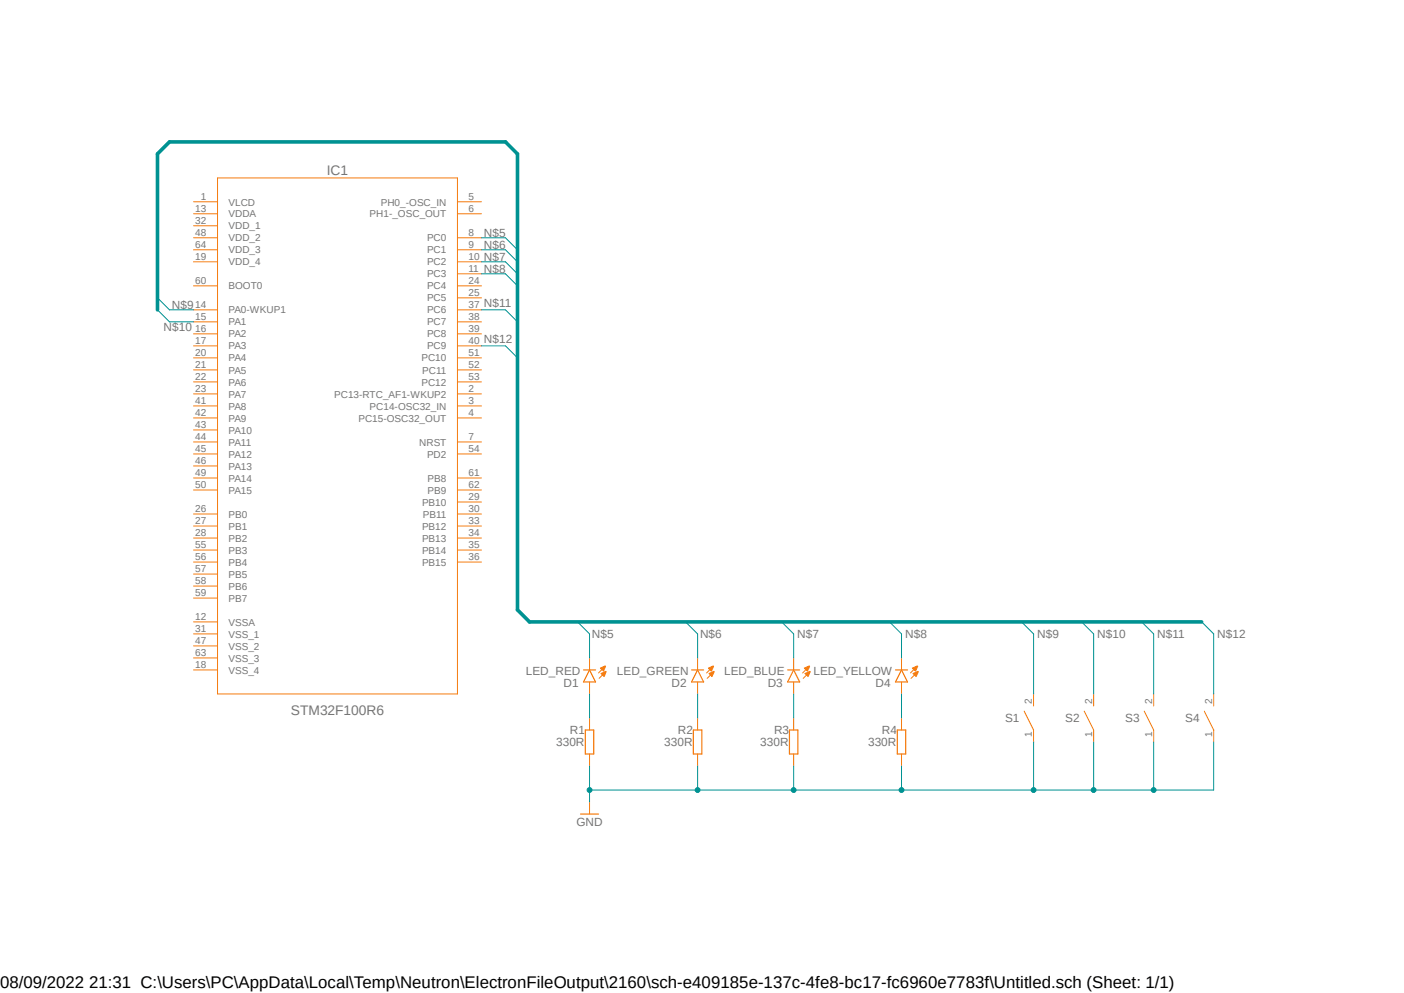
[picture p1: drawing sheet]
<svg xmlns="http://www.w3.org/2000/svg" width="297mm" height="210mm" viewBox="0 0 297 210" stroke-linecap="round" stroke-linejoin="round" font-family="sans-serif">
<path d="M32.8 29.5l231.4 145.8M264.2 29.5l-231.4 145.8" fill="none" stroke="#fff" stroke-width=".21"/>
<path d="M123.4 141.7h2.6M124.7 141.7l1.3 2.5h-2.6z" fill="none" stroke="#f57c10" stroke-width=".25"/>
<path d="M124.7 139.1v2.6M124.7 144.2v2.6M128 140.9l-1.4 1.4M128.1 142.1l-1.4 1.4" fill="none" stroke="#f57c10" stroke-width=".21"/>
<path d="M127.1 142.5l1-.5 .1 .1-.4 1z" fill-rule="evenodd" fill="#f57c10"/>
<path d="M127.1 142.5l1-.5 .1 .1-.4 1z" fill="none" stroke="#f57c10" stroke-width=".21"/>
<path d="M127 141.3l1-.5 .1 .1-.4 1z" fill-rule="evenodd" fill="#f57c10"/>
<path d="M147.6 139.1v2.6M124.7 151.8v2.6M124.7 159.5v2.5M127 141.3l1-.5 .1 .1-.4 1zM147.6 144.2v2.6M150.9 140.9l-1.4 1.4M151 142.1l-1.4 1.4" fill="none" stroke="#f57c10" stroke-width=".21"/>
<path d="M123.8 154.4h1.8v5.1h-1.8zM146.3 141.7h2.5M147.6 141.7l1.2 2.5h-2.5z" fill="none" stroke="#f57c10" stroke-width=".25"/>
<path d="M150 142.5l1-.5 .1 .1-.5 1z" fill-rule="evenodd" fill="#f57c10"/>
<path d="M150 142.5l1-.5 .1 .1-.5 1z" fill="none" stroke="#f57c10" stroke-width=".21"/>
<path d="M149.9 141.3l1-.5 .1 .1-.5 1z" fill-rule="evenodd" fill="#f57c10"/>
<path d="M167.9 139.1v2.6M149.9 141.3l1-.5 .1 .1-.5 1zM167.9 144.2v2.6M171.2 140.9l-1.4 1.4M171.3 142.1l-1.4 1.4" fill="none" stroke="#f57c10" stroke-width=".21"/>
<path d="M166.6 141.7h2.6M167.9 141.7l1.3 2.5h-2.6z" fill="none" stroke="#f57c10" stroke-width=".25"/>
<path d="M170.3 142.5l1-.5 .1 .1-.5 1z" fill-rule="evenodd" fill="#f57c10"/>
<path d="M170.3 142.5l1-.5 .1 .1-.5 1z" fill="none" stroke="#f57c10" stroke-width=".21"/>
<path d="M170.1 141.3l1.1-.5 .1 .1-.5 1z" fill-rule="evenodd" fill="#f57c10"/>
<path d="M190.7 139.1v2.6M170.1 141.3l1.1-.5 .1 .1-.5 1zM190.7 144.2v2.6M194 140.9l-1.4 1.4M194.1 142.1l-1.4 1.4" fill="none" stroke="#f57c10" stroke-width=".21"/>
<path d="M189.4 141.7h2.6M190.7 141.7l1.3 2.5h-2.6z" fill="none" stroke="#f57c10" stroke-width=".25"/>
<path d="M193.1 142.5l1.1-.5 .1 .1-.5 1z" fill-rule="evenodd" fill="#f57c10"/>
<path d="M193.1 142.5l1.1-.5 .1 .1-.5 1z" fill="none" stroke="#f57c10" stroke-width=".21"/>
<path d="M193 141.3l1.1-.5v.1l-.4 1z" fill-rule="evenodd" fill="#f57c10"/>
<g fill="none" stroke="#f57c10" stroke-width=".21">
<path d="M46 37.6h50.8v109.2h-50.8zM40.9 42.7h5.1M40.9 45.2h5.1M40.9 47.8h5.1M40.9 50.3h5.1M40.9 52.8h5.1M40.9 55.4h5.1M96.8 42.7h5.1M96.8 45.2h5.1M96.8 50.3h5.1M96.8 52.8h5.1M96.8 55.4h5.1"/>
<path d="M96.8 57.9h5.1M40.9 60.5h5.1M40.9 65.5h5.1M40.9 68.1h5.1M40.9 70.6h5.1M40.9 73.2h5.1M40.9 75.7h5.1M40.9 78.2h5.1M96.8 60.5h5.1M96.8 65.5h5.1M96.8 68.1h5.1M96.8 70.6h5.1"/>
<path d="M96.8 73.2h5.1M96.8 75.7h5.1M96.8 78.2h5.1M96.8 63h5.1M40.9 80.8h5.1M40.9 83.3h5.1M40.9 85.9h5.1M40.9 88.4h5.1M40.9 90.9h5.1M40.9 93.5h5.1M40.9 96h5.1M40.9 98.6h5.1"/>
<path d="M96.8 80.8h5.1M96.8 83.3h5.1M96.8 85.9h5.1M96.8 88.4h5.1M96.8 93.5h5.1M96.8 96h5.1M40.9 101.1h5.1M40.9 103.6h5.1M40.9 108.7h5.1M40.9 111.3h5.1M40.9 113.8h5.1M40.9 116.3h5.1"/>
<path d="M40.9 118.9h5.1M96.8 101.1h5.1M96.8 103.6h5.1M96.8 108.7h5.1M96.8 111.3h5.1M96.8 113.8h5.1M96.8 116.3h5.1M96.8 118.9h5.1M96.8 106.2h5.1M40.9 121.4h5.1M40.9 124h5.1M40.9 126.5h5.1"/>
<path d="M40.9 131.5h5.1M40.9 134.1h5.1M40.9 136.6h5.1M40.9 139.1h5.1M40.9 141.7h5.1M147.6 151.8v2.6M147.6 159.5v2.5M167.9 151.8v2.6M167.9 159.5v2.5M190.7 151.8v2.6M190.7 159.5v2.5M193 141.3l1.1-.5v.1l-.4 1z"/>
<path d="M216.7 150.4l2 4v2.5M218.7 146.8v2.5M229.4 150.4l2 4v2.5M231.4 146.8v2.5M242.1 150.4l2 4v2.5M244.1 146.8v2.5M254.8 150.4l2 4v2.5M256.8 146.8v2.5M124.7 169.6v2.6"/>
</g>
<path d="M146.7 154.4h1.8v5.1h-1.8zM167 154.4h1.8v5.1h-1.8zM189.8 154.4h1.8v5.1h-1.8zM122.8 172.2h3.8" fill="none" stroke="#f57c10" stroke-width=".25"/>
<path d="M33.3 65.5v-32.9l2.6-2.6h71l2.6 2.6v96.4l2.5 2.5h142.2" fill="none" stroke="#009292" stroke-width=".76"/>
<path d="M124.7 146.8v5M147.6 146.8v5M167.9 146.8v5M124.7 162v7.6M124.7 167.1h66M147.6 162v5.1M167.9 162v5.1" fill="none" stroke="#009292" stroke-width=".21"/>
<circle cx="124.7" cy="167.1" r=".51" fill="#009292"/>
<circle cx="124.7" cy="167.1" r=".51" fill="none" stroke="#009292" stroke-width=".21"/>
<circle cx="167.9" cy="167.1" r=".51" fill="#009292"/>
<circle cx="167.9" cy="167.1" r=".51" fill="none" stroke="#009292" stroke-width=".21"/>
<circle cx="147.6" cy="167.1" r=".51" fill="#009292"/>
<g fill="none" stroke="#009292" stroke-width=".21">
<path d="M256.8 156.9v10.2h-12.7M190.7 162v5.1"/>
<circle cx="147.6" cy="167.1" r=".51"/>
</g>
<circle cx="190.7" cy="167.1" r=".51" fill="#009292"/>
<g fill="none" stroke="#009292" stroke-width=".21">
<path d="M218.7 156.9v10.2M190.7 167.1h53.4"/>
<circle cx="190.7" cy="167.1" r=".51"/>
</g>
<circle cx="218.6" cy="167.1" r=".51" fill="#009292"/>
<g fill="none" stroke="#009292" stroke-width=".21">
<path d="M231.4 156.9v10.2"/>
<circle cx="218.6" cy="167.1" r=".51"/>
</g>
<circle cx="231.3" cy="167.1" r=".51" fill="#009292"/>
<g fill="none" stroke="#009292" stroke-width=".21">
<path d="M244.1 156.9v10.2"/>
<circle cx="231.3" cy="167.1" r=".51"/>
</g>
<circle cx="244" cy="167.1" r=".51" fill="#009292"/>
<g fill="none" stroke="#009292" stroke-width=".21">
<path d="M101.9 50.3h5l2.6 2.5M101.9 52.8h5l2.6 2.6M101.9 55.4h5l2.6 2.5M101.9 57.9h5l2.6 2.6M33.3 63l2.6 2.5h5M33.3 65.5l2.6 2.6h5M101.9 65.5h5l2.6 2.6M101.9 73.2h5l2.6 2.5M122.2 131.5l2.5 2.6v5M145 131.5l2.6 2.6v5M165.4 131.5l2.5 2.6v5M188.2 131.5l2.5 2.6v5"/>
<path d="M216.1 131.5l2.6 2.6v12.7M228.8 131.5l2.6 2.6v12.7M241.5 131.5l2.6 2.6v12.7M254.2 131.5l2.6 2.6v12.7M190.7 146.8v5"/>
<circle cx="244" cy="167.1" r=".51"/>
</g>
<text font-size="3.6" x="0" y="208.9">08/09/2022 21:31 C:\Users\PC\AppData\Local\Temp\Neutron\ElectronFileOutput\2160\sch-e409185e-137c-4fe8-bc17-fc6960e7783f\Untitled.sch (Sheet: 1/1)</text>
<g font-size="2.9" fill="#757575">
<text x="69.1" y="37">IC1</text>
<text x="61.5" y="151.3">STM32F100R6</text>
</g>
<g font-size="2.5" fill="#757575">
<text x="102.4" y="50">N$5</text>
<text x="102.4" y="52.6">N$6</text>
<text x="102.4" y="55.1">N$7</text>
<text x="102.4" y="57.7">N$8</text>
<text x="36.4" y="65.3">N$9</text>
<text x="102.4" y="65">N$11</text>
<text x="34.6" y="70.1">N$10</text>
<text x="102.4" y="72.6">N$12</text>
<text x="125.2" y="134.8">N$5</text>
<text x="148.1" y="134.8">N$6</text>
<text x="168.7" y="134.8">N$7</text>
<text x="191.5" y="134.8">N$8</text>
<text x="219.4" y="134.8">N$9</text>
<text x="232.1" y="134.8">N$10</text>
<text x="244.8" y="134.8">N$11</text>
<text x="257.5" y="134.8">N$12</text>
<text x="111.3" y="142.7">LED_RED</text>
<text x="130.5" y="142.7">LED_GREEN</text>
<text x="153.2" y="142.7">LED_BLUE</text>
<text x="172.1" y="142.7">LED_YELLOW</text>
<text x="119.2" y="145.2">D1</text>
<text x="142.1" y="145.2">D2</text>
<text x="162.4" y="145.2">D3</text>
<text x="185.2" y="145.2">D4</text>
<text x="120.6" y="155.3">R1</text>
<text x="143.4" y="155.3">R2</text>
<text x="163.8" y="155.3">R3</text>
<text x="186.6" y="155.3">R4</text>
<text x="212.6" y="152.7">S1</text>
<text x="225.3" y="152.7">S2</text>
<text x="238" y="152.7">S3</text>
<text x="250.7" y="152.7">S4</text>
<text x="117.6" y="157.8">330R</text>
<text x="140.5" y="157.8">330R</text>
<text x="160.8" y="157.8">330R</text>
<text x="183.6" y="157.8">330R</text>
<text x="121.9" y="174.7">GND</text>
</g>
<g font-size="2.1" fill="#757575">
<text x="41.3" y="44.9">13</text>
<text x="41.3" y="47.4">32</text>
<text x="42.5" y="42.3">1</text>
<text x="48.3" y="43.5">VLCD</text>
<text x="48.3" y="46">VDDA</text>
<text x="78.2" y="46">PH1-_OSC_OUT</text>
<text x="80.6" y="43.5">PH0_-OSC_IN</text>
<text x="99.1" y="42.3">5</text>
<text x="99.1" y="44.9">6</text>
<text x="41.3" y="50">48</text>
<text x="41.3" y="52.5">64</text>
<text x="48.3" y="48.5">VDD_1</text>
<text x="48.3" y="51.1">VDD_2</text>
<text x="48.3" y="53.6">VDD_3</text>
<text x="90.3" y="51.1">PC0</text>
<text x="90.3" y="53.6">PC1</text>
<text x="99.1" y="50">8</text>
<text x="99.1" y="52.5">9</text>
<text x="41.3" y="55">19</text>
<text x="48.3" y="56.1">VDD_4</text>
<text x="90.3" y="56.1">PC2</text>
<text x="90.3" y="58.7">PC3</text>
<text x="99.1" y="55">10</text>
<text x="99.1" y="57.6">11</text>
<text x="41.3" y="60.1">60</text>
<text x="41.3" y="65.2">14</text>
<text x="48.3" y="61.2">BOOT0</text>
<text x="90.3" y="61.2">PC4</text>
<text x="90.3" y="63.8">PC5</text>
<text x="99.1" y="60.1">24</text>
<text x="99.1" y="62.7">25</text>
<text x="99.1" y="65.2">37</text>
<text x="41.3" y="67.7">15</text>
<text x="41.3" y="70.3">16</text>
<text x="48.3" y="66.3">PA0-WKUP1</text>
<text x="48.3" y="68.8">PA1</text>
<text x="48.3" y="71.4">PA2</text>
<text x="90.3" y="66.3">PC6</text>
<text x="90.3" y="68.8">PC7</text>
<text x="90.3" y="71.4">PC8</text>
<text x="99.1" y="67.7">38</text>
<text x="99.1" y="70.3">39</text>
<text x="41.3" y="72.8">17</text>
<text x="41.3" y="75.4">20</text>
<text x="41.3" y="77.9">21</text>
<text x="48.3" y="73.9">PA3</text>
<text x="48.3" y="76.5">PA4</text>
<text x="89.2" y="76.5">PC10</text>
<text x="90.3" y="73.9">PC9</text>
<text x="99.1" y="72.8">40</text>
<text x="99.1" y="75.4">51</text>
<text x="99.1" y="77.9">52</text>
<text x="41.3" y="80.4">22</text>
<text x="41.3" y="83">23</text>
<text x="48.3" y="79">PA5</text>
<text x="48.3" y="81.5">PA6</text>
<text x="89.2" y="81.5">PC12</text>
<text x="89.3" y="79">PC11</text>
<text x="99.1" y="80.4">53</text>
<text x="99.1" y="83">2</text>
<text x="41.3" y="85.5">41</text>
<text x="41.3" y="88.1">42</text>
<text x="48.3" y="84.1">PA7</text>
<text x="48.3" y="86.6">PA8</text>
<text x="48.3" y="89.2">PA9</text>
<text x="70.7" y="84.1">PC13-RTC_AF1-WKUP2</text>
<text x="75.8" y="89.2">PC15-OSC32_OUT</text>
<text x="78.2" y="86.6">PC14-OSC32_IN</text>
<text x="99.1" y="85.5">3</text>
<text x="99.1" y="88.1">4</text>
<text x="41.3" y="90.6">43</text>
<text x="41.3" y="93.1">44</text>
<text x="41.3" y="95.6">45</text>
<text x="48.3" y="91.7">PA10</text>
<text x="48.3" y="94.2">PA11</text>
<text x="88.7" y="94.2">NRST</text>
<text x="99.1" y="93.1">7</text>
<text x="99.1" y="95.6">54</text>
<text x="41.3" y="98.2">46</text>
<text x="41.3" y="100.7">49</text>
<text x="48.3" y="96.8">PA12</text>
<text x="48.3" y="99.3">PA13</text>
<text x="48.3" y="101.9">PA14</text>
<text x="90.3" y="96.8">PD2</text>
<text x="90.5" y="101.9">PB8</text>
<text x="99.1" y="100.7">61</text>
<text x="41.3" y="103.3">50</text>
<text x="48.3" y="104.4">PA15</text>
<text x="89.3" y="106.9">PB10</text>
<text x="90.5" y="104.4">PB9</text>
<text x="99.1" y="103.3">62</text>
<text x="99.1" y="105.8">29</text>
<text x="41.3" y="108.3">26</text>
<text x="41.3" y="110.9">27</text>
<text x="41.3" y="113.4">28</text>
<text x="48.3" y="109.5">PB0</text>
<text x="48.3" y="112">PB1</text>
<text x="89.3" y="112">PB12</text>
<text x="89.5" y="109.5">PB11</text>
<text x="99.1" y="108.3">30</text>
<text x="99.1" y="110.9">33</text>
<text x="99.1" y="113.4">34</text>
<text x="41.3" y="116">55</text>
<text x="41.3" y="118.5">56</text>
<text x="48.3" y="114.6">PB2</text>
<text x="48.3" y="117.1">PB3</text>
<text x="48.3" y="119.6">PB4</text>
<text x="89.3" y="114.6">PB13</text>
<text x="89.3" y="117.1">PB14</text>
<text x="89.3" y="119.6">PB15</text>
<text x="99.1" y="116">35</text>
<text x="99.1" y="118.5">36</text>
<text x="41.3" y="121">57</text>
<text x="41.3" y="123.6">58</text>
<text x="48.3" y="122.2">PB5</text>
<text x="48.3" y="124.7">PB6</text>
<text x="41.3" y="126.1">59</text>
<text x="41.3" y="131.2">12</text>
<text x="48.3" y="127.3">PB7</text>
<text x="41.3" y="133.7">31</text>
<text x="41.3" y="136.3">47</text>
<text x="48.3" y="132.3">VSSA</text>
<text x="48.3" y="134.8">VSS_1</text>
<text x="48.3" y="137.4">VSS_2</text>
<text x="41.3" y="138.8">63</text>
<text x="41.3" y="141.4">18</text>
<text x="48.3" y="139.9">VSS_3</text>
<text x="48.3" y="142.5">VSS_4</text>
<text x="218.3" y="149" transform="rotate(-90 218.3 149)">2</text>
<text x="231" y="149" transform="rotate(-90 231 149)">2</text>
<text x="243.7" y="149" transform="rotate(-90 243.7 149)">2</text>
<text x="256.4" y="149" transform="rotate(-90 256.4 149)">2</text>
<text x="218.3" y="156" transform="rotate(-90 218.3 156)">1</text>
<text x="231" y="156" transform="rotate(-90 231 156)">1</text>
<text x="243.7" y="156" transform="rotate(-90 243.7 156)">1</text>
<text x="256.4" y="156" transform="rotate(-90 256.4 156)">1</text>
</g>
</svg>
